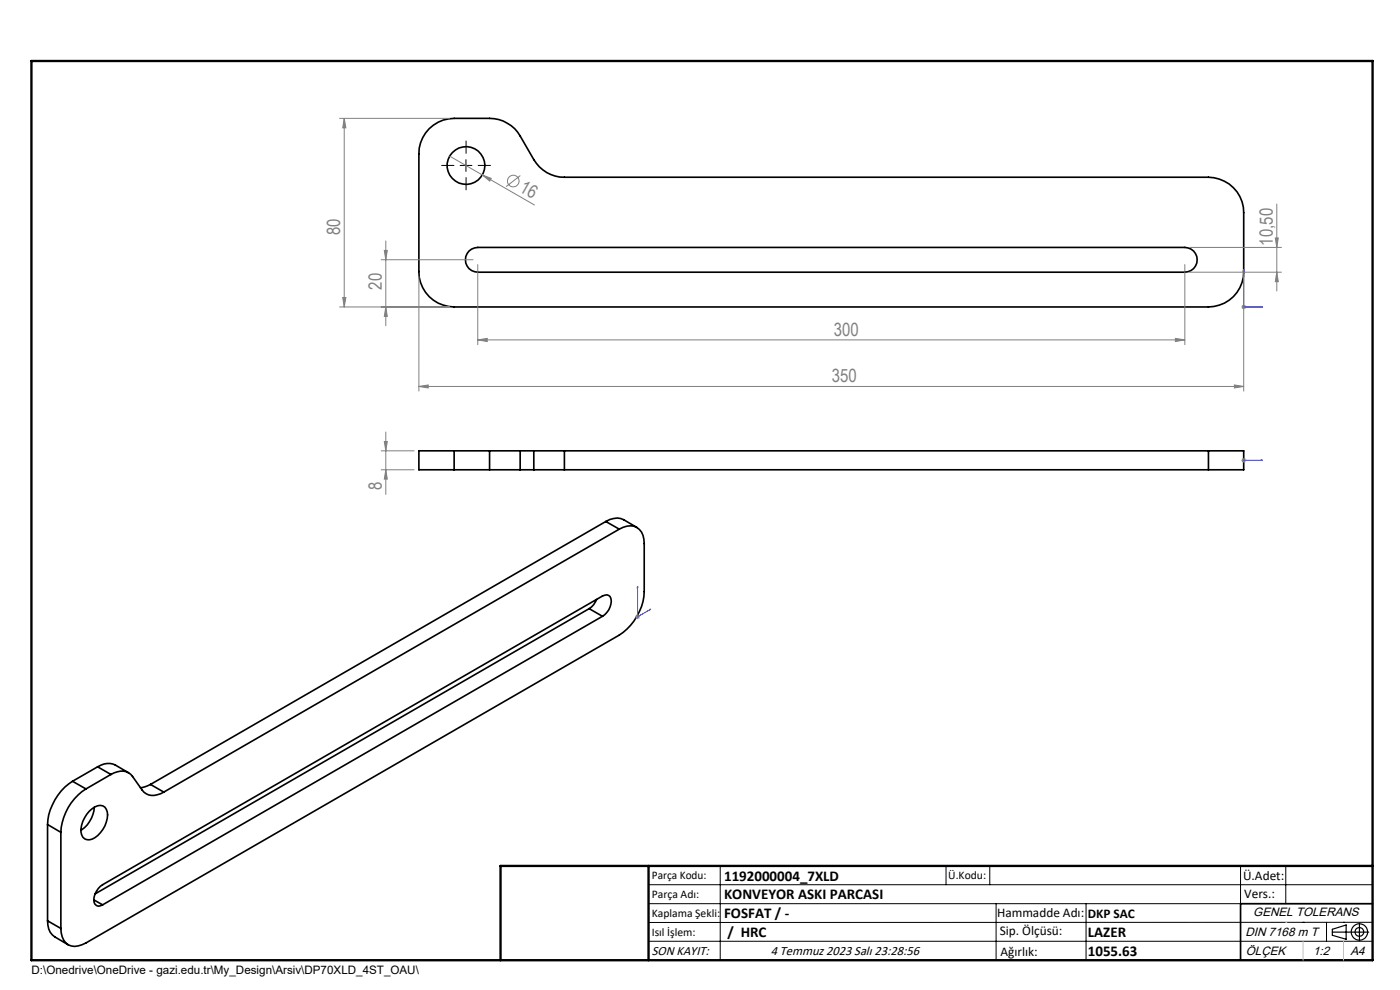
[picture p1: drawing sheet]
<svg xmlns="http://www.w3.org/2000/svg" width="297mm" height="210mm" viewBox="0 0 297 210" stroke-linecap="round" stroke-linejoin="round" font-family="sans-serif">
<g fill="none" stroke="#000" stroke-width=".35">
<path d="M91.1 27.3a7.5 7.5 0 0 1 5.2-2.2h7.6a7.6 7.6 0 0 1 6.4 3.7l2.9 5.1a7.4 7.4 0 0 0 6.5 3.7h136.7a7.5 7.5 0 0 1 7.4 7.5v12.5a7.5 7.5 0 0 1-7.4 7.5h-160.1a7.5 7.5 0 0 1-7.4-7.5v-25a7.4 7.4 0 0 1 2.2-5.3zM99.5 53.3l.5-.5 1.4-.3h150a2.63 2.63 0 0 1 2.6 2.6 2.63 2.63 0 0 1-2.6 2.6h-150a2.64 2.64 0 0 1-2.5-1.6 2.64 2.64 0 0 1 .6-2.8zM96.3 95.6h-7.4v4.1h7.4M96.3 95.6v4.1M96.3 99.7h7.6M96.3 95.6h7.6M103.9 99.7h6.4M103.9 95.6h6.4M103.9 95.6v4.1M110.3 95.6v4.1M110.3 99.7h2.9M110.3 95.6h2.9"/>
<path d="M113.2 99.7h6.5M113.2 95.6h6.5M113.2 95.6v4.1M119.7 99.7h136.7M119.7 95.6h136.7M119.7 95.6v4.1M256.4 95.6h7.4v4.1h-7.4M256.4 95.6v4.1M128.5 110.6a4.1 4.1 0 0 1 3.8-.4l2.8 1.7M128.5 110.6l2.9 1.6M128.5 110.6l-96.6 55.8M131.4 112.2a3.3 3.3 0 0 1 4.7 .7l.3 .7 .3 1.7v10.2a11.9 11.9 0 0 1-5.3 9.2l-113.2 65.3a3.4 3.4 0 0 1-4.3 0 4.4 4.4 0 0 1-1-3.1"/>
<path d="M131.4 112.2l-96.7 55.8M125 129.1l2.8 1.6M125 129.1l-104.8 60.5M126.6 127.2a4 4 0 0 1-1.6 1.9M127.8 130.7a3.6 3.6 0 0 0 1.6-4.1 1.16 1.16 0 0 0-1.6-.2l-106 61.3a3.5 3.5 0 0 0-1.7 4.1 1.09 1.09 0 0 0 1.7 .1M127.8 130.7l-106 61.2M10.1 174.9l2.8 1.7M10.1 174.9v20.4M12.9 176.6v20.3M15.4 165.7a11.7 11.7 0 0 0-5.3 9.2M15.4 165.7l2.8 1.6M18.2 167.3a11.6 11.6 0 0 0-5.3 9.3"/>
<path d="M18.9 172.1a3.1 3.1 0 0 1 2.9-1.2 2.67 2.67 0 0 1 .7 3.5 5.5 5.5 0 0 1-3.6 3.7 1.79 1.79 0 0 1-1.7-2.3 6.4 6.4 0 0 1 1.7-3.7zM20 171.2a6.5 6.5 0 0 1-2.8 4.9M20.7 162.7a3.8 3.8 0 0 1 3.7-.4l2.9 1.6M20.7 162.7l2.8 1.6M20.7 162.7l-5.3 3M23.5 164.3a3.5 3.5 0 0 1 4.2-.1l2.5 3.4a2.97 2.97 0 0 0 3.9 .8l.6-.4M23.5 164.3l-5.3 3M31.9 166.4l-2.1 .7M31.9 166.4l2.8 1.6M10.1 195.3a3.8 3.8 0 0 0 1.5 3.4l2.9 1.7M10.1 195.3l2.8 1.6M19.9 190.9l1.9 1"/>
<path d="M291.2 191.7h-28v12"/>
<circle cx="98.9" cy="35.1" r="4"/>
</g>
<g fill="none" stroke="#808080" stroke-width=".21">
<path d="M72 25.1h23.4M73 25.1v40M73 25.1l.4 2h-.7zM95.4 33.1l6.9 4M102.3 37.1l1.9 .7-.3 .6zM102.3 37.1l11.1 6.4M110.4 37.2l-3 2.4M80.9 55.1h19.5M81.5 53.1h.7l-.4 2zM81.8 51.1v18M88.9 58.6v24.4M101.4 56.1v17"/>
<path d="M251.4 56.1v17M252.3 57.7h19.6M252.3 52.5h19.6M263.8 58.6v24.4M270.5 50.5h.7l-.3 2zM270.9 57.7l.3 2.1h-.7zM270.9 43.3v18.4M72 65.1h23.4M72.7 63.1h.7l-.4 2zM81.8 65.1l.4 2h-.7zM101.4 72.1l2-.3v.7zM101.4 72.1h150"/>
<path d="M249.3 71.8l2.1 .3-2.1 .4zM263.3 65.1h1.1M263.5 64.8l.7 .7M264.2 64.8l-.7 .7M80.9 99.7h6.9M80.9 95.6h6.9M81.5 93.7h.7l-.4 1.9zM81.8 99.7l.4 1.9h-.7zM81.8 91.6v13.3M88.9 82l1.9-.3v.6zM88.9 82h174.9M261.9 81.7l1.9 .3-1.9 .3z"/>
<path d="M263.3 97.6h1.1M263.5 97.3l.7 .7M263.8 97.1v1M264.2 97.3l-.7 .7M134.8 130.8h.9M134.9 130.5l.7 .7M135.3 130.3v1M135.6 130.5l-.7 .7"/>
<circle cx="108.9" cy="38.4" r="1.23"/>
</g>
<g fill="none" stroke="#000" stroke-width=".25">
<path d="M282.6 197.7h7.8M282.6 197.1l3-.9v3l-3-.8zM288.4 195.8v3.8M106.2 203.7h185"/>
<circle cx="288.4" cy="197.7" r="1.74"/>
<circle cx="288.4" cy="197.7" r=".93"/>
</g>
<path d="M263.8 57.1l.1 .4h-.2zM263.8 57.1v8h4.1M267.4 65l.5 .1-.5 .1zM263.7 97.6h.2zM263.8 97.6h.1M263.8 97.6h4.1M267.9 97.6h-.5h.5M135.3 124.3v.3l-.1 .1zM135.3 124.3v6.5l2.8-1.6M137.8 129.3l.3-.1-.3 .2z" fill="none" stroke="#00f" stroke-width=".21"/>
<path d="M96.4 35.1h-2.8M98.9 32.6v-2.8M98.9 37.6v2.7M101.4 35.1h2.7" fill="none" stroke="#000" stroke-width=".21" stroke-dasharray="15.2 1.3 1.3 1.3" stroke-linecap="butt"/>
<g fill="none" stroke="#000" stroke-width=".21">
<path d="M97.6 35.1h2.5M98.8 33.9v2.5M137.6 187.7h153.6M137.6 191.7h153.6M137.6 199.7h153.6M152.8 183.7v20M200.7 183.7v4M210 183.7v4M211.3 191.7v12M230.4 191.7v12M263.2 183.7v20M272.8 183.7v8"/>
<path d="M276.4 195.6h.1M281.4 195.6v4.1M285 195.6h.1M291.2 195.6l-153.6 .1"/>
</g>
<path d="M6.7 12.9h284.5v190.8h-284.5zM137.6 183.7v20M291.2 183.7h-185v20" fill="none" stroke="#000" stroke-width=".5"/>
<path d="M276.4 199.7v4M285 199.7v4" fill="none" stroke="#c0c0c0" stroke-width=".21"/>
<path d="M272.8 195.6h.1" fill="none" stroke="#c0c0c0" stroke-width=".25"/>
<g fill="#00f">
<path d="M267.4 65l.5 .1-.5 .1zM263.8 57.1l.1 .4h-.2z"/>
<path d="M137.8 129.3l.3-.1-.3 .2zM135.3 124.3v.3l-.1 .1z"/>
<path d="M267.4 97.6h.5zM263.7 97.6h.2z"/>
</g>
<g fill="#808080">
<path d="M102.3 37.1l1.9 .7-.3 .6z"/>
<path d="M101.4 72.1l2-.3v.7zM249.3 71.8l2.1 .3-2.1 .4z"/>
<path d="M88.9 82l1.9-.3v.6zM261.9 81.7l1.9 .3-1.9 .3z"/>
<path d="M270.9 57.7l.3 2.1h-.7zM270.5 50.5h.7l-.3 2zM81.8 99.7l.4 1.9h-.7zM81.5 93.7h.7l-.4 1.9z"/>
<path d="M73 25.1l.4 2h-.7zM72.7 63.1h.7l-.4 2zM81.5 53.1h.7l-.4 2zM81.8 65.1l.4 2h-.7z"/>
</g>
<g font-size="3.9" fill="#808080">
<text x="110" y="40.6" transform="rotate(30 110 40.6)">16</text>
<text x="72.2" y="49.9" transform="rotate(-90 72.2 49.9)">80</text>
<text x="270" y="52.1" transform="rotate(-90 270 52.1)">10,50</text>
<text x="81" y="61.4" transform="rotate(-90 81 61.4)">20</text>
<text x="176.9" y="71.2">300</text>
<text x="176.5" y="81.1">350</text>
<text x="81" y="104" transform="rotate(-90 81 104)">8</text>
</g>
<g font-size="3.2">
<text x="153.6" y="190.8">KONVEYOR ASKI PARCASI</text>
<text x="153.6" y="186.8">1192000004_7XLD</text>
<text x="153.6" y="194.8">FOSFAT / -</text>
<text x="154.3" y="198.8">/ HRC</text>
<text x="230.8" y="198.7">LAZER</text>
<text x="230.8" y="202.8">1055.63</text>
</g>
<g font-size="2.8">
<text x="263.7" y="186.7">Ü.Adet:</text>
<text x="263.9" y="190.5">Vers.:</text>
<text x="211.5" y="194.5">Hammadde Adı:</text>
<text x="230.8" y="194.7">DKP SAC</text>
<text x="138.3" y="202.6">SON KAYIT:</text>
<text x="163.5" y="202.6">4 Temmuz 2023 Salı 23:28:56</text>
<text x="212.1" y="198.4">Sip. Ölçüsü:</text>
<text x="212.2" y="202.7">Ağırlık:</text>
</g>
<g font-size="2.6">
<text x="265.9" y="194.4">GENEL TOLERANS</text>
<text x="264.2" y="198.5">DIN 7168 m T</text>
<text x="264.3" y="202.6">ÖLÇEK</text>
<text x="278.5" y="202.6">1:2</text>
<text x="286.5" y="202.6">A4</text>
</g>
<g font-size="2.5">
<text x="138.3" y="186.4">Parça Kodu:</text>
<text x="138.3" y="190.5">Parça Adı:</text>
<text x="201.2" y="186.5">Ü.Kodu:</text>
<text x="138.3" y="194.5">Kaplama Şekli:</text>
<text x="138.3" y="198.6">Isıl İşlem:</text>
<text x="6.7" y="206.7">D:\Onedrive\OneDrive - gazi.edu.tr\My_Design\Arsiv\DP70XLD_4ST_OAU\</text>
</g>
</svg>
